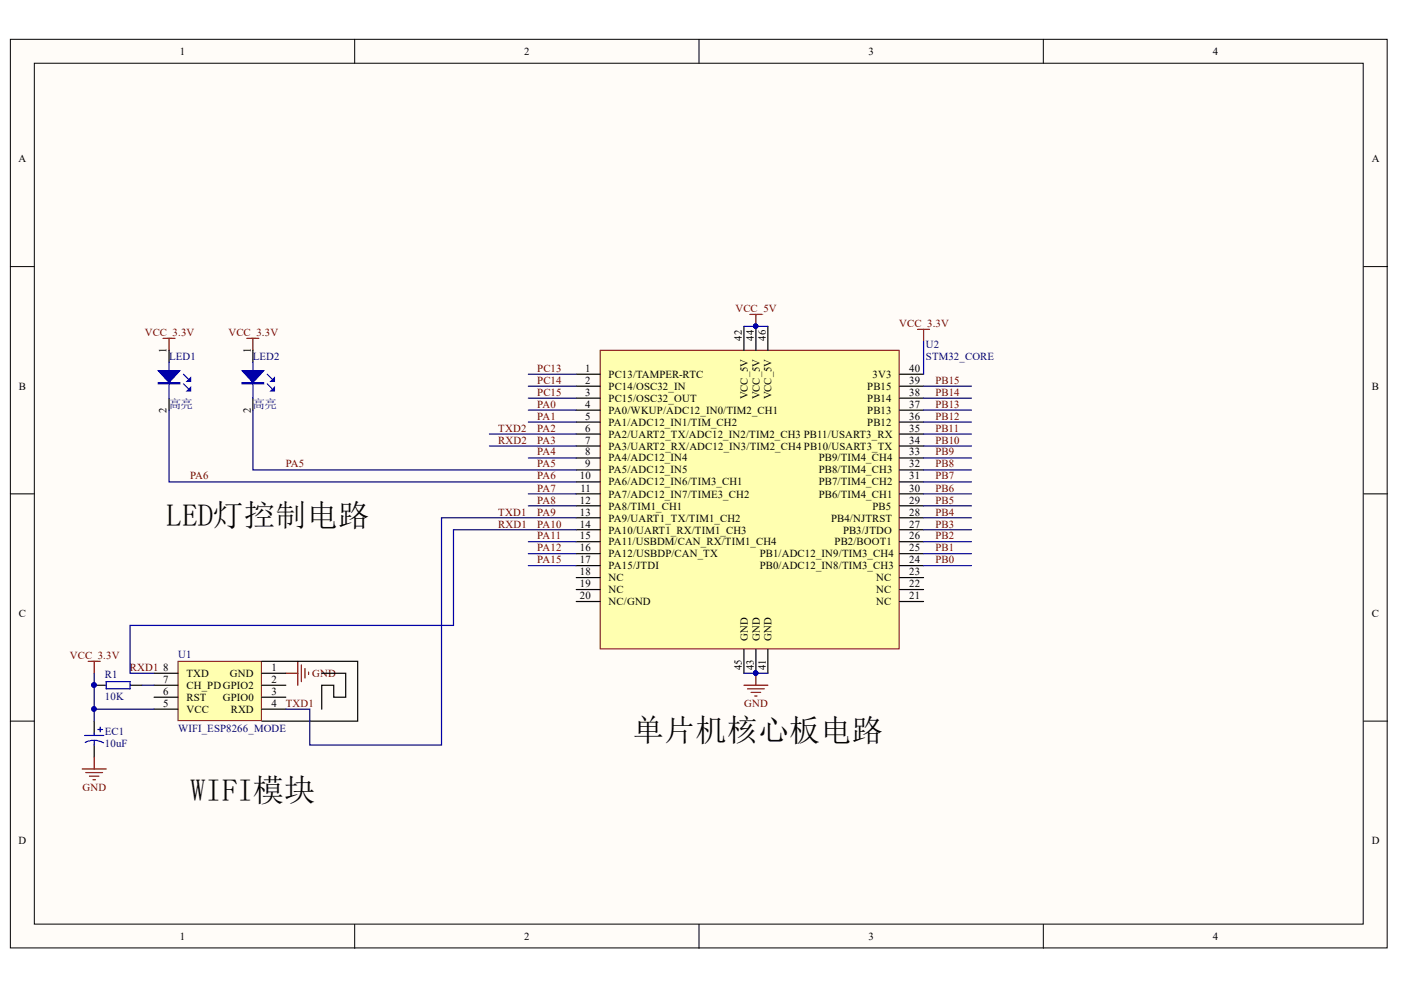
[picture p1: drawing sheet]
<svg xmlns="http://www.w3.org/2000/svg" width="297mm" height="210mm" viewBox="0 0 297 210" stroke-linecap="round" stroke-linejoin="round" font-family="sans-serif">
<g fill="#fffcf8" stroke="#000" stroke-width=".21">
<path d="M2.2 8.3h291.9v192.7h-291.9z"/>
<path d="M7.3 13.4h281.7v182.5h-281.7z"/>
</g>
<path d="M75.2 8.3v5.1M148.2 8.3v5.1M221.2 8.3v5.1M2.2 56.5h5.1M289.1 56.5h5.1M2.2 104.7h5.1M289.1 104.7h5.1M2.2 152.9h5.1M289.1 152.9h5.1M75.2 196v5.1M148.2 196v5.1M221.2 196v5.1" fill="none" stroke="#000" stroke-width=".21"/>
<path d="M34.6 71.7h2.5M35.8 71.7v2.6M52.3 71.7h2.6M53.6 71.7v2.6M18.7 140.2h2.5M20 140.2v2.6M60.6 142.8h2.5M63.1 140.2v5.1M63.9 141v3.5M64.7 141.7v2.1M65.4 142.5v.5" fill="none" stroke="#800000" stroke-width=".25"/>
<path d="M37.7 140.2h17.7v12.6h-17.7z" fill="#ffffb0" stroke="#800000" stroke-width=".21"/>
<g fill="none" stroke="#000" stroke-width=".25">
<path d="M35.8 74.3v2.5M35.8 84.4v2.6M20 145.3h2.5M27.6 145.3h2.5M32.7 142.8h5M32.7 147.8h5M32.7 150.4h5M32.7 145.3h5M55.5 140.2h20.3v12.7h-20.3M55.5 142.8h5.1M55.5 147.8h5.1M55.5 150.4h5.1"/>
<path d="M55.5 145.3h5.1M68.2 142.8h5.1v5h-2.5v-2.5h-2.6v5.1"/>
</g>
<circle cx="19.9" cy="145.2" r=".46" fill="#000080" stroke="#000080" stroke-width=".21"/>
<path d="M35.8 76.8v7.6M38.9 79.3l1 1.1M38.9 81.4l1 1M22.5 144.5h5.1v1.5h-5.1z" fill="none" stroke="#00f" stroke-width=".25"/>
<path d="M33.6 78.6h4.5l-2.3 2.5z" fill="#00f"/>
<path d="M33.6 78.6h4.5l-2.3 2.5zM33.6 81.1h4.5v.3h-4.5zM33.6 81.3h4.5" fill="none" stroke="#00f" stroke-width=".25"/>
<path d="M39.7 82.9l.7-.8v.8z" fill="#00f"/>
<path d="M39.7 82.9l.7-.8v.8z" fill="none" stroke="#00f" stroke-width=".25"/>
<path d="M39.7 80.9l.7-.8v.8z" fill="#00f"/>
<path d="M53.6 76.8v7.6M56.7 79.3l1 1.1M39.7 80.9l.7-.8v.8zM56.7 81.4l1 1" fill="none" stroke="#00f" stroke-width=".25"/>
<path d="M53.6 74.3v2.5M53.6 84.4v2.6" fill="none" stroke="#000" stroke-width=".25"/>
<path d="M51.3 78.6h4.6l-2.3 2.5z" fill="#00f"/>
<path d="M51.3 78.6h4.6l-2.3 2.5zM51.3 81.1h4.6v.3h-4.6zM51.3 81.3h4.6" fill="none" stroke="#00f" stroke-width=".25"/>
<path d="M57.4 82.9l.8-.8v.8z" fill="#00f"/>
<path d="M57.4 82.9l.8-.8v.8z" fill="none" stroke="#00f" stroke-width=".25"/>
<path d="M57.4 80.9l.8-.8v.8z" fill="#00f"/>
<path d="M57.4 80.9l.8-.8v.8z" fill="none" stroke="#00f" stroke-width=".25"/>
<path d="M159 66.7h2.5M160.3 66.7v2.5M194.5 69.8h2.6M195.8 69.8v2.6M157.7 145.3h5.1M158.5 146h3.5M159.2 146.8h2.1M160 147.6h.5M160.3 142.8v2.5" fill="none" stroke="#800000" stroke-width=".25"/>
<g fill="#000080" stroke="#000080" stroke-width=".21">
<circle cx="160.2" cy="69.2" r=".46"/>
<circle cx="160.2" cy="142.7" r=".46"/>
</g>
<path d="M127.3 74.3h63.3v63.3h-63.3z" fill="#ffffb0" stroke="#800000" stroke-width=".21"/>
<g fill="none" stroke="#000" stroke-width=".25">
<path d="M122.2 79.3h5.1M157.7 69.2v5.1M160.3 69.2v5.1M162.8 69.2v5.1M190.7 79.3h5.1M122.2 81.9h5.1M122.2 84.4h5.1M122.2 87h5.1M122.2 89.5h5.1M122.2 92h5.1M122.2 94.6h5.1M122.2 97.1h5.1"/>
<path d="M122.2 99.6h5.1M190.7 81.9h5.1M190.7 84.4h5.1M190.7 87h5.1M190.7 89.5h5.1M190.7 92h5.1M190.7 94.6h5.1M190.7 97.1h5.1M190.7 99.6h5.1M122.2 102.2h5.1M122.2 104.7h5.1M122.2 119.9h5.1"/>
<path d="M122.2 117.4h5.1M122.2 114.9h5.1M122.2 107.2h5.1M122.2 109.8h5.1M122.2 112.3h5.1M190.7 102.2h5.1M190.7 104.7h5.1M190.7 119.9h5.1M190.7 117.4h5.1M190.7 114.9h5.1M190.7 107.2h5.1M190.7 109.8h5.1"/>
<path d="M190.7 112.3h5.1M122.2 122.5h5.1M122.2 125h5.1M122.2 127.5h5.1M157.7 137.7v5.1M160.3 137.7v5.1M162.8 137.7v5.1M190.7 122.5h5.1M190.7 125h5.1M190.7 127.5h5.1M20 152.9v2.5M20 158v2.5"/>
</g>
<g fill="#000080" stroke="#000080" stroke-width=".21">
<circle cx="160.2" cy="142.7" r=".46"/>
<circle cx="160.2" cy="69.2" r=".46"/>
<circle cx="19.9" cy="150.3" r=".46"/>
<circle cx="19.9" cy="145.2" r=".46"/>
</g>
<path d="M17.9 155.9h4.1M18.1 157.4a4 4 0 0 1 3.9 .1M20 155.4v.5M20 157v1M20.7 154.7h1M21.2 154.2v1" fill="none" stroke="#00f" stroke-width=".25"/>
<path d="M17.4 163h5.1M18.2 163.8h3.5M19 164.6h2M19.7 165.3h.5M20 160.5v2.5" fill="none" stroke="#800000" stroke-width=".25"/>
<g fill="none" stroke="#000080" stroke-width=".25">
<path d="M112 79.3h10.2M157.7 69.2h5.1M195.8 72.4v6.9M35.8 87v15.2h86.4M53.6 87v12.6h68.6M103.8 94.6h18.4M103.8 92h18.4M112 97.1h10.2M112 89.5h10.2M112 87h10.2M112 84.4h10.2M112 81.9h10.2"/>
<path d="M195.8 99.6h10.2M195.8 97.1h10.2M195.8 94.6h10.2M195.8 92h10.2M195.8 89.5h10.2M195.8 87h10.2M195.8 84.4h10.2M195.8 81.9h10.2M112 119.9h10.2M112 117.4h10.2M112 114.9h10.2M112 107.2h10.2"/>
<path d="M112 104.7h10.2M122.2 109.8h-28.6v48.2h-27.9v-7.6h-5.1M122.2 112.3h-26.1v20.3h-68.5v10.2h5.1M195.8 119.9h10.2M195.8 117.4h10.2M195.8 114.9h10.2M195.8 112.3h10.2M195.8 109.8h10.2M195.8 107.2h10.2M195.8 104.7h10.2M195.8 102.2h10.2M20 150.4h12.7"/>
<path d="M20 142.8v10.1M30.1 145.3h2.6M157.7 142.8h5.1"/>
</g>
<g font-size="6.6">
<text x="35.2" y="111.4">LED灯控制电路</text>
<text x="134.2" y="157">单片机核心板电路</text>
<text x="40.3" y="169.8">WIFI模块</text>
</g>
<g font-size="2.5" fill="#000080">
<text x="35.8" y="86.4">高亮</text>
<text x="53.6" y="86.4">高亮</text>
</g>
<g font-size="2.3">
<text x="38.1" y="11.6">1</text>
<text x="111.1" y="11.6">2</text>
<text x="184.1" y="11.6">3</text>
<text x="257.2" y="11.6">4</text>
<text x="3.9" y="34.4">A</text>
<text x="290.9" y="34.4">A</text>
<text x="35.3" y="74.8" transform="rotate(-90 35.3 74.8)">1</text>
<text x="53.2" y="74.8" transform="rotate(-90 53.2 74.8)">1</text>
<text x="157.3" y="72.3" transform="rotate(-90 157.3 72.3)">42</text>
<text x="159.8" y="72.3" transform="rotate(-90 159.8 72.3)">44</text>
<text x="162.3" y="72.3" transform="rotate(-90 162.3 72.3)">46</text>
<text x="4" y="82.6">B</text>
<text x="124.1" y="78.8">1</text>
<text x="124.1" y="81.4">2</text>
<text x="124.1" y="83.9">3</text>
<text x="129" y="80.1">PC13/TAMPER-RTC</text>
<text x="129" y="82.6">PC14/OSC32_IN</text>
<text x="183.9" y="82.6">PB15</text>
<text x="185" y="80.1">3V3</text>
<text x="192.8" y="78.8">40</text>
<text x="192.8" y="83.9">38</text>
<text x="192.8" y="81.4">39</text>
<text x="290.9" y="82.6">B</text>
<text x="35.3" y="87.6" transform="rotate(-90 35.3 87.6)">2</text>
<text x="53.2" y="87.6" transform="rotate(-90 53.2 87.6)">2</text>
<text x="124.1" y="86.4">4</text>
<text x="124.1" y="89">5</text>
<text x="129" y="85.2">PC15/OSC32_OUT</text>
<text x="129" y="87.7">PA0/WKUP/ADC12_IN0/TIM2_CH1</text>
<text x="158.5" y="84.7" transform="rotate(-90 158.5 84.7)">VCC_5V</text>
<text x="161.1" y="84.7" transform="rotate(-90 161.1 84.7)">VCC_5V</text>
<text x="163.6" y="84.7" transform="rotate(-90 163.6 84.7)">VCC_5V</text>
<text x="183.9" y="87.7">PB13</text>
<text x="183.9" y="85.2">PB14</text>
<text x="192.8" y="89">36</text>
<text x="192.8" y="86.4">37</text>
<text x="124.1" y="91.5">6</text>
<text x="124.1" y="94">7</text>
<text x="129" y="90.2">PA1/ADC12_IN1/TIM_CH2</text>
<text x="129" y="92.8">PA2/UART2_TX/ADC12_IN2/TIM2_CH3 PB11/USART3_RX</text>
<text x="129" y="95.3">PA3/UART2_RX/ADC12_IN3/TIM2_CH4 PB10/USART3_TX</text>
<text x="183.9" y="90.2">PB12</text>
<text x="192.8" y="94">34</text>
<text x="192.8" y="91.5">35</text>
<text x="123" y="101.6">10</text>
<text x="124.1" y="96.6">8</text>
<text x="124.1" y="99.1">9</text>
<text x="129" y="97.8">PA4/ADC12_IN4</text>
<text x="129" y="100.4">PA5/ADC12_IN5</text>
<text x="173.6" y="100.4">PB8/TIM4_CH3</text>
<text x="173.6" y="97.8">PB9/TIM4_CH4</text>
<text x="192.8" y="101.6">31</text>
<text x="192.8" y="99.1">32</text>
<text x="192.8" y="96.6">33</text>
<text x="123" y="106.8">12</text>
<text x="123" y="104.3">11</text>
<text x="129" y="102.9">PA6/ADC12_IN6/TIM3_CH1</text>
<text x="129" y="105.5">PA7/ADC12_IN7/TIME3_CH2</text>
<text x="173.6" y="105.5">PB6/TIM4_CH1</text>
<text x="173.6" y="102.9">PB7/TIM4_CH2</text>
<text x="192.8" y="106.8">29</text>
<text x="192.8" y="104.3">30</text>
<text x="123" y="109.3">13</text>
<text x="123" y="111.9">14</text>
<text x="129" y="108.1">PA8/TIM1_CH1</text>
<text x="129" y="110.6">PA9/UART1_TX/TIM1_CH2</text>
<text x="129" y="113.1">PA10/UART1_RX/TIM1_CH3</text>
<text x="176.2" y="110.6">PB4/NJTRST</text>
<text x="178.7" y="113.1">PB3/JTDO</text>
<text x="185" y="108.1">PB5</text>
<text x="192.8" y="111.9">27</text>
<text x="192.8" y="109.3">28</text>
<text x="123" y="114.4">15</text>
<text x="123" y="116.9">16</text>
<text x="123" y="119.4">17</text>
<text x="129" y="115.7">PA11/USBDM/CAN_RX/TIM1_CH4</text>
<text x="129" y="118.2">PA12/USBDP/CAN_TX</text>
<text x="161.1" y="118.2">PB1/ADC12_IN9/TIM3_CH4</text>
<text x="177" y="115.7">PB2/BOOT1</text>
<text x="192.8" y="119.4">24</text>
<text x="192.8" y="116.9">25</text>
<text x="192.8" y="114.4">26</text>
<text x="123" y="122">18</text>
<text x="123" y="124.5">19</text>
<text x="129" y="120.7">PA15/JTDI</text>
<text x="129" y="123.2">NC</text>
<text x="129" y="125.8">NC</text>
<text x="161.1" y="120.7">PB0/ADC12_IN8/TIM3_CH3</text>
<text x="185.7" y="125.8">NC</text>
<text x="185.7" y="123.2">NC</text>
<text x="192.8" y="124.5">22</text>
<text x="192.8" y="122">23</text>
<text x="4" y="130.8">C</text>
<text x="123" y="127">20</text>
<text x="129" y="128.3">NC/GND</text>
<text x="185.7" y="128.3">NC</text>
<text x="192.8" y="127">21</text>
<text x="290.9" y="130.8">C</text>
<text x="158.5" y="135.9" transform="rotate(-90 158.5 135.9)">GND</text>
<text x="161.1" y="135.9" transform="rotate(-90 161.1 135.9)">GND</text>
<text x="163.6" y="135.9" transform="rotate(-90 163.6 135.9)">GND</text>
<text x="34.6" y="142.2">8</text>
<text x="39.5" y="143.5">TXD</text>
<text x="48.8" y="143.5">GND</text>
<text x="57.5" y="142.2">1</text>
<text x="157.3" y="142" transform="rotate(-90 157.3 142)">45</text>
<text x="159.8" y="142" transform="rotate(-90 159.8 142)">43</text>
<text x="162.3" y="142" transform="rotate(-90 162.3 142)">41</text>
<text x="34.6" y="149.8">5</text>
<text x="34.6" y="144.8">7</text>
<text x="34.6" y="147.3">6</text>
<text x="39.5" y="146">CH_PDGPIO2</text>
<text x="39.5" y="148.6">RST</text>
<text x="47.2" y="148.6">GPIO0</text>
<text x="57.5" y="147.3">3</text>
<text x="57.5" y="149.8">4</text>
<text x="57.5" y="144.8">2</text>
<text x="39.5" y="151.1">VCC</text>
<text x="48.9" y="151.1">RXD</text>
<text x="3.9" y="179">D</text>
<text x="290.9" y="179">D</text>
<text x="38.1" y="199.3">1</text>
<text x="111.1" y="199.3">2</text>
<text x="184.1" y="199.3">3</text>
<text x="257.2" y="199.3">4</text>
</g>
<g font-size="2.3" fill="#800000">
<text x="30.7" y="71.2">VCC_3.3V</text>
<text x="48.4" y="71.2">VCC_3.3V</text>
<text x="155.9" y="66.2">VCC_5V</text>
<text x="190.7" y="69.3">VCC_3.3V</text>
<text x="113.9" y="78.8">PC13</text>
<text x="113.9" y="81.4">PC14</text>
<text x="113.9" y="83.9">PC15</text>
<text x="198.3" y="83.9">PB14</text>
<text x="198.3" y="81.4">PB15</text>
<text x="113.9" y="89">PA1</text>
<text x="113.9" y="86.4">PA0</text>
<text x="198.3" y="89">PB12</text>
<text x="198.3" y="86.4">PB13</text>
<text x="105.6" y="94">RXD2</text>
<text x="105.6" y="91.5">TXD2</text>
<text x="113.9" y="91.5">PA2</text>
<text x="113.9" y="94">PA3</text>
<text x="198.3" y="94">PB10</text>
<text x="198.3" y="91.5">PB11</text>
<text x="40.3" y="101.6">PA6</text>
<text x="60.6" y="99.1">PA5</text>
<text x="113.9" y="96.6">PA4</text>
<text x="113.9" y="99.1">PA5</text>
<text x="113.9" y="101.6">PA6</text>
<text x="198.3" y="99.1">PB8</text>
<text x="198.3" y="96.6">PB9</text>
<text x="198.3" y="101.6">PB7</text>
<text x="113.9" y="106.8">PA8</text>
<text x="113.9" y="104.3">PA7</text>
<text x="198.3" y="106.8">PB5</text>
<text x="198.3" y="104.3">PB6</text>
<text x="105.6" y="111.9">RXD1</text>
<text x="105.6" y="109.3">TXD1</text>
<text x="113.9" y="109.3">PA9</text>
<text x="113.9" y="111.9">PA10</text>
<text x="198.3" y="111.9">PB3</text>
<text x="198.3" y="109.3">PB4</text>
<text x="113.9" y="114.4">PA11</text>
<text x="113.9" y="116.9">PA12</text>
<text x="113.9" y="119.4">PA15</text>
<text x="198.3" y="119.4">PB0</text>
<text x="198.3" y="116.9">PB1</text>
<text x="198.3" y="114.4">PB2</text>
<text x="14.8" y="139.7">VCC_3.3V</text>
<text x="27.5" y="142.2">RXD1</text>
<text x="66.2" y="143.5">GND</text>
<text x="60.6" y="149.8">TXD1</text>
<text x="157.8" y="149.8">GND</text>
<text x="17.5" y="167.7">GND</text>
</g>
<g font-size="2.3" fill="#000080">
<text x="35.8" y="76.3">LED1</text>
<text x="53.6" y="76.3">LED2</text>
<text x="196.3" y="73.8">U2</text>
<text x="196.3" y="76.3">STM32_CORE</text>
<text x="22.2" y="143.8">R1</text>
<text x="37.8" y="139.5">U1</text>
<text x="22.2" y="148.3">10K</text>
<text x="22.2" y="155.9">EC1</text>
<text x="37.8" y="155.2">WIFI_ESP8266_MODE</text>
<text x="22.2" y="158.5">10uF</text>
</g>
</svg>
